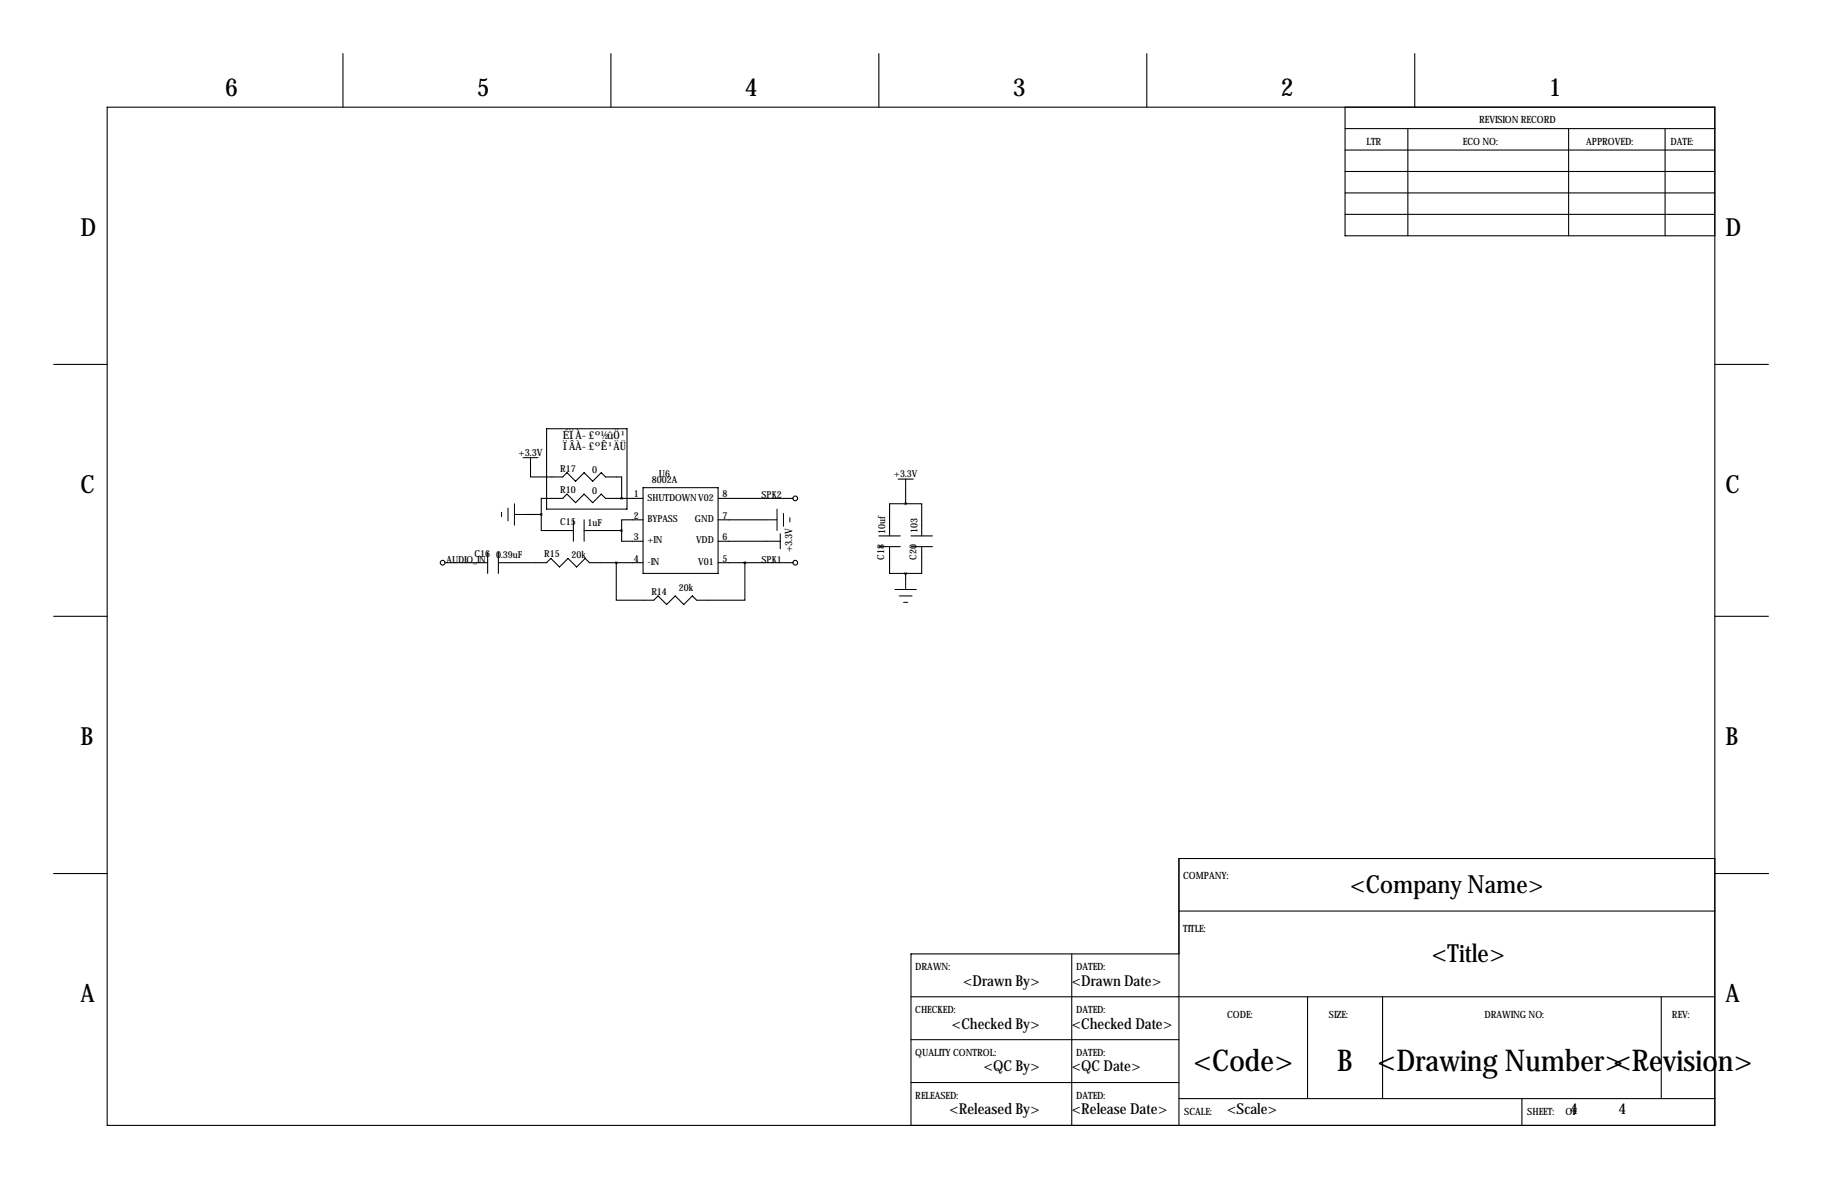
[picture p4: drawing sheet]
<svg xmlns="http://www.w3.org/2000/svg" width="432mm" height="279mm" viewBox="0 0 432 279" stroke-linecap="round" stroke-linejoin="round" font-family="sans-serif">
<g fill="none" stroke="#000" stroke-width=".25">
<path d="M81.3 12.7v12.7M144.8 12.7v12.7M208.3 12.7v12.7M271.8 12.7v12.7M335.3 12.7v12.7M25.4 25.4h381v241.3h-381zM318.8 30.5h87.6M318.8 35.6h87.6M318.8 25.4v30.5h87.6M333.7 30.5v25.4M371.8 30.5v25.4M394.6 30.5v25.4"/>
<path d="M318.8 45.7h87.6M318.8 50.8h87.6M318.8 40.6h87.6M12.7 86.4h12.7M406.4 86.4h12.7M124 108.5h3.5M125.7 108.5v4.5h7.6l1.1-1 2 2 2-2 2.1 2 2-2 1 1h3.8v5.1M129.5 101.6h19.1v19.1h-19.1zM152.4 118.1h-8.9l-1-1-2 2-2.1-2-2 2-2-2-1.1 1h-5v3.8M152.4 115.6h17.8v20.3h-17.8zM170.2 118.1h17.8M212.9 113.5h3.5"/>
<path d="M214.6 119.4h-3.8v7.6M214.6 119.4h3.8v7.6M214.6 113.5v5.9M105.4 133.3h10.2M115.6 130.8v5.1M118.1 133.3h11.4l1.1-1 2 2.1 2-2.1 2.1 2.1 2-2.1 1 1h12.7M118.1 130.8v5.1M124.5 121.9h3.8M128.3 121.9v3.8h7.6M135.9 123.2v5.1M138.4 123.2v5.1M138.4 125.7h8.9"/>
<path d="M146 133.3v8.9h8.9l1.1-1 2 2.1 2-2.1 2.1 2.1 2-2.1 1 1h11.4v-8.9M147.3 125.7v2.6h5.1M152.4 123.2h-5.1v2.5M170.2 123.2h11.4M170.2 128.3h14.7M170.2 133.3h17.8M184.9 126.5v3.5M208.3 129.5h5.1M208.3 127h5.1M210.8 129.5v6.4h3.8M214.6 135.9v1.3M215.9 129.5h5.1"/>
<path d="M215.9 127h5.1M218.4 129.5v6.4h-3.8M12.7 146h12.7M406.4 146h12.7M12.7 207h12.7M279.4 215.9h127M406.4 203.5h-127v63.2M406.5 207h12.7M215.9 236.2h190.5M254 226.1v40.6M279.4 226.1h-63.5v40.6M309.9 236.2v24.1"/>
<path d="M327.7 236.2v24.1M393.7 236.2v24.1M215.9 246.4h63.5M215.9 256.5h63.5M279.4 260.3h127M360.7 260.3v6.4"/>
<circle cx="188.5" cy="118.1" r=".56"/>
<circle cx="104.9" cy="133.3" r=".56"/>
<circle cx="188.5" cy="133.4" r=".56"/>
</g>
<path d="M121.9 119.4v5.1M118.9 121.4v1M120.4 120.4v3M121.9 121.9h2.6M181.6 123.2h2.5M184.1 120.7v5M185.7 121.7v3M187.2 122.7v1M212.1 139.7h5.1M214.6 137.2v2.5M213.1 141.2h3.1M214.1 142.7h1" fill="none" stroke="#000" stroke-width=".24"/>
<path d="M128.2 121.9a.05 .05 0 0 0 .1 0 .05 .05 0 0 0-.1 0zM176.5 133.4a.05 .05 0 0 0 .1 0 .05 .05 0 0 0-.1 0zM146 133.4a.05 .05 0 0 0 .1 0 .05 .05 0 0 0-.1 0zM214.6 119.4a.05 .05 0 0 0 .1 0 .05 .05 0 0 0-.1 0zM214.6 135.9a.05 .05 0 0 0 .1 0 .05 .05 0 0 0-.1 0z" fill="#000" stroke="#000" stroke-width=".63"/>
<g font-size="7.1">
<text x="282.8" y="253.8">&lt;Code&gt;</text>
<text x="316.9" y="253.8">B</text>
<text x="326.5" y="253.8">&lt;Drawing Number&gt;&lt;Revision&gt;</text>
</g>
<g font-size="5.9">
<text x="53.3" y="22.9">6</text>
<text x="113" y="22.9">5</text>
<text x="176.5" y="22.9">4</text>
<text x="240" y="22.9">3</text>
<text x="303.5" y="22.9">2</text>
<text x="367" y="22.9">1</text>
<text x="19" y="55.9">D</text>
<text x="408.9" y="55.9">D</text>
<text x="19" y="116.8">C</text>
<text x="408.9" y="116.8">C</text>
<text x="19" y="176.5">B</text>
<text x="408.9" y="176.5">B</text>
<text x="320" y="211.5">&lt;Company Name&gt;</text>
<text x="339.3" y="228">&lt;Title&gt;</text>
<text x="19" y="237.5">A</text>
<text x="408.9" y="237.5">A</text>
</g>
<g font-size="3.6">
<text x="228.2" y="233.6">&lt;Drawn By&gt;</text>
<text x="254" y="233.6">&lt;Drawn Date&gt;</text>
<text x="225.6" y="243.8">&lt;Checked By&gt;</text>
<text x="254" y="243.8">&lt;Checked Date&gt;</text>
<text x="233.1" y="253.9">&lt;QC By&gt;</text>
<text x="254" y="253.9">&lt;QC Date&gt;</text>
<text x="225" y="264.1">&lt;Released By&gt;</text>
<text x="254" y="264.1">&lt;Release Date&gt;</text>
<text x="290.8" y="264.1">&lt;Scale&gt;</text>
<text x="372.1" y="264.1">4</text>
<text x="383.5" y="264.1">4</text>
</g>
<g font-size="2.6">
<text x="133.3" y="104.1">ÉÏÀ-£º½ûÖ¹</text>
<text x="133.3" y="106.7">ÏÂÀ-£ºÊ¹ÄÜ</text>
</g>
<g font-size="2.4">
<text x="350.5" y="29.2">REVISION RECORD</text>
<text x="323.8" y="34.3">LTR</text>
<text x="346.7" y="34.3">ECO NO:</text>
<text x="375.9" y="34.3">APPROVED:</text>
<text x="395.9" y="34.3">DATE:</text>
<text x="122.9" y="107.9">+3.3V</text>
<text x="187.7" y="130.9" transform="rotate(-90 187.7 130.9)">+3.3V</text>
<text x="280.4" y="208.3">COMPANY:</text>
<text x="280.4" y="221">TITLE:</text>
<text x="216.9" y="229.9">DRAWN:</text>
<text x="255" y="229.9">DATED:</text>
<text x="216.9" y="240">CHECKED:</text>
<text x="255" y="240">DATED:</text>
<text x="290.8" y="241.3">CODE:</text>
<text x="315" y="241.3">SIZE:</text>
<text x="351.8" y="241.3">DRAWING NO:</text>
<text x="396.2" y="241.3">REV:</text>
<text x="216.9" y="250.2">QUALITY CONTROL:</text>
<text x="255" y="250.2">DATED:</text>
<text x="216.9" y="260.3">RELEASED:</text>
<text x="255" y="260.3">DATED:</text>
<text x="280.7" y="264.2">SCALE:</text>
<text x="361.9" y="264.2">SHEET:</text>
<text x="371" y="264.2">OF</text>
</g>
<g font-size="2.3">
<text x="132.8" y="111.8">R17</text>
<text x="140.4" y="112">0</text>
<text x="156.2" y="113">U6</text>
<text x="211.9" y="113">+3.3V</text>
<text x="132.8" y="116.8">R10</text>
<text x="140.4" y="117.1">0</text>
<text x="150.2" y="117.9">1</text>
<text x="153.4" y="118.6">SHUTDOWNV02</text>
<text x="154.4" y="114.6">8002A</text>
<text x="171.2" y="117.9">8</text>
<text x="180.5" y="118.1">SPK2</text>
<text x="132.8" y="124.5">C15</text>
<text x="139.3" y="124.7">1uF</text>
<text x="150.2" y="122.9">2</text>
<text x="153.4" y="123.7">BYPASS</text>
<text x="164.7" y="123.7">GND</text>
<text x="171.2" y="122.9">7</text>
<text x="150.2" y="128">3</text>
<text x="153.4" y="128.8">+IN</text>
<text x="164.9" y="128.8">VDD</text>
<text x="171.2" y="128">6</text>
<text x="209.8" y="126.6" transform="rotate(-90 209.8 126.6)">10uf</text>
<text x="217.4" y="126.2" transform="rotate(-90 217.4 126.2)">103</text>
<text x="105.8" y="133.3">AUDIO_IN</text>
<text x="112.5" y="132.1">C16</text>
<text x="117.6" y="132.3">0.39uF</text>
<text x="129" y="132.1">R15</text>
<text x="135.4" y="132.3">20k</text>
<text x="150.2" y="133.1">4</text>
<text x="153.4" y="133.9">-IN</text>
<text x="165.5" y="133.9">V01</text>
<text x="171.2" y="133.1">5</text>
<text x="180.5" y="133.3">SPK1</text>
<text x="209.5" y="132.7" transform="rotate(-90 209.5 132.7)">C18</text>
<text x="217.2" y="132.7" transform="rotate(-90 217.2 132.7)">C20</text>
<text x="154.4" y="141">R14</text>
<text x="160.8" y="140">20k</text>
</g>
</svg>
